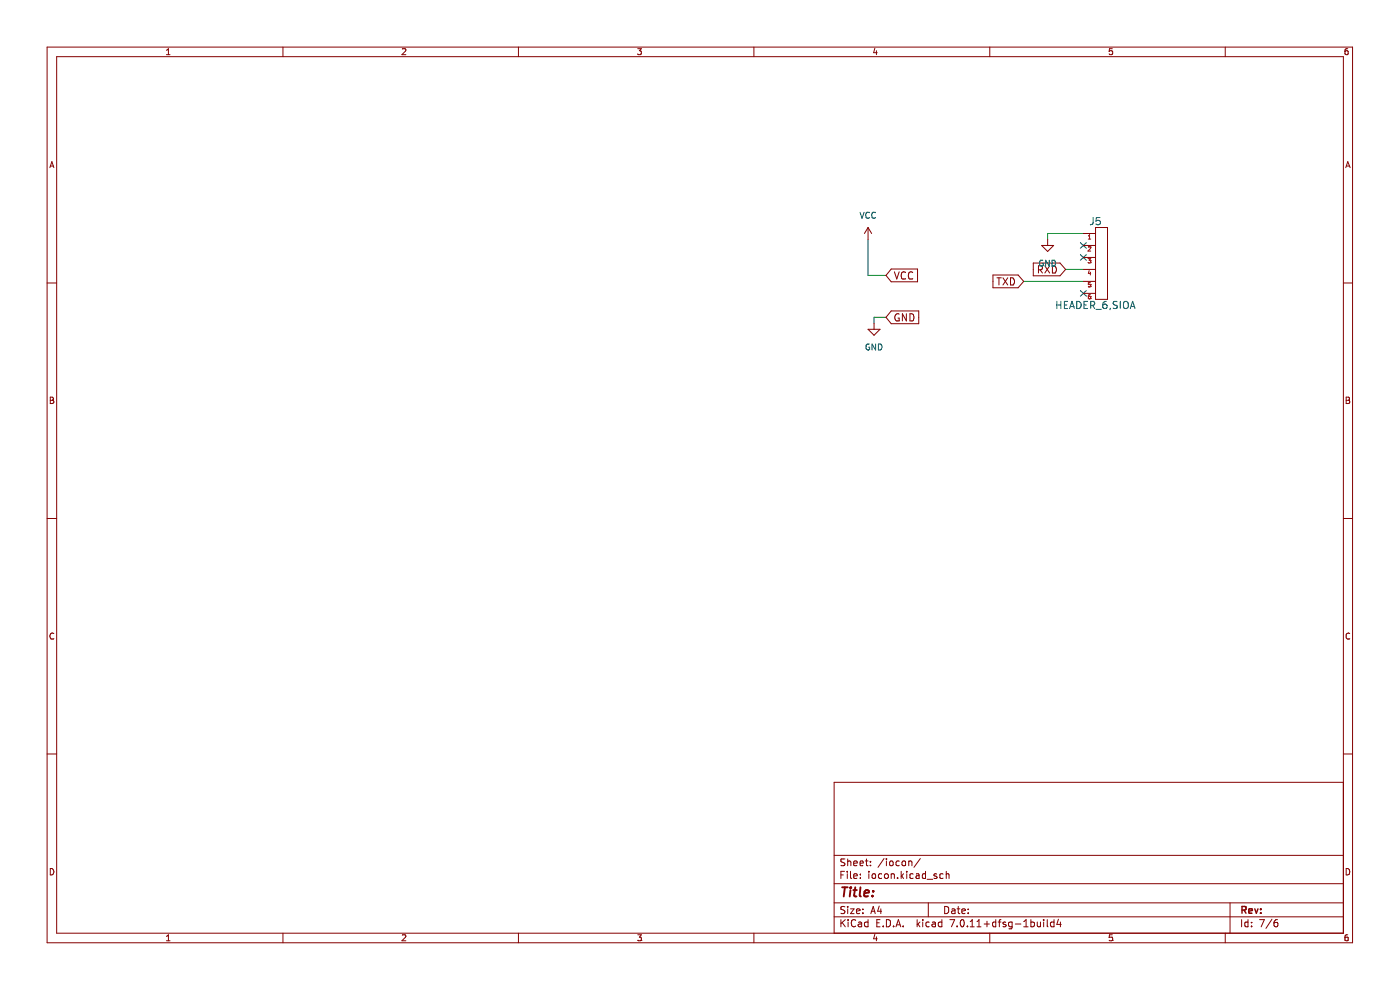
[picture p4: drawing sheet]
(kicad_sch (version 20230121) (generator eeschema)

 (paper "A4")

 (lib_symbols
  (symbol "power:GND" (power) (pin_names (offset 0)) (in_bom yes) (on_board yes)
   (property "Reference" "#PWR" (at 0 -6.35 0) (effects (font (size 1.27 1.27)) hide))
   (property "Value" "GND" (at 0 -3.81 0) (effects (font (size 1.27 1.27))))
   (property "Footprint" "" (at 0 0 0) (effects (font (size 1.27 1.27)) hide))
   (property "Datasheet" "" (at 0 0 0) (effects (font (size 1.27 1.27)) hide))
   (symbol "GND_0_1"
    (polyline (pts (xy 0 0) (xy 0 -1.27) (xy 1.27 -1.27) (xy 0 -2.54) (xy -1.27 -1.27) (xy 0 -1.27)) (stroke (width 0) (type default)) (fill (type none))))
   (symbol "GND_1_1"
    (pin power_in line (at 0 0 270) (length 0) hide (name "GND" (effects (font (size 1.27 1.27)))) (number "1" (effects (font (size 1.27 1.27)))))))
  (symbol "power:VCC" (power) (pin_names (offset 0)) (in_bom yes) (on_board yes)
   (property "Reference" "#PWR" (at 0 -3.81 0) (effects (font (size 1.27 1.27)) hide))
   (property "Value" "VCC" (at 0 3.81 0) (effects (font (size 1.27 1.27))))
   (property "Footprint" "" (at 0 0 0) (effects (font (size 1.27 1.27)) hide))
   (property "Datasheet" "" (at 0 0 0) (effects (font (size 1.27 1.27)) hide))
   (symbol "VCC_0_1"
    (polyline (pts (xy -0.762 1.27) (xy 0 2.54)) (stroke (width 0) (type default)) (fill (type none)))
    (polyline (pts (xy 0 0) (xy 0 2.54)) (stroke (width 0) (type default)) (fill (type none)))
    (polyline (pts (xy 0 2.54) (xy 0.762 1.27)) (stroke (width 0) (type default)) (fill (type none))))
   (symbol "VCC_1_1"
    (pin power_in line (at 0 0 90) (length 0) hide (name "VCC" (effects (font (size 1.27 1.27)))) (number "1" (effects (font (size 1.27 1.27)))))))
  (symbol "takep6809-rescue:HEADER_6" (pin_names (offset 0)) (in_bom yes) (on_board yes)
   (property "Reference" "J" (at 0 8.89 0) (effects (font (size 1.524 1.524))))
   (property "Value" "HEADER_6" (at 0 -8.89 0) (effects (font (size 1.524 1.524))))
   (property "Footprint" "" (at 0 0 0) (effects (font (size 1.524 1.524))))
   (property "Datasheet" "" (at 0 0 0) (effects (font (size 1.524 1.524))))
   (symbol "HEADER_6_0_1"
    (rectangle (start 2.54 7.62) (end 0 -7.62) (stroke (width 0) (type default)) (fill (type none))))
   (symbol "HEADER_6_1_1"
    (pin passive line (at -2.54 6.35 0) (length 2.54) (name "~" (effects (font (size 1.27 1.27)))) (number "1" (effects (font (size 0.889 0.889)))))
    (pin passive line (at -2.54 3.81 0) (length 2.54) (name "~" (effects (font (size 1.27 1.27)))) (number "2" (effects (font (size 0.889 0.889)))))
    (pin passive line (at -2.54 1.27 0) (length 2.54) (name "~" (effects (font (size 1.27 1.27)))) (number "3" (effects (font (size 0.889 0.889)))))
    (pin passive line (at -2.54 -1.27 0) (length 2.54) (name "~" (effects (font (size 1.27 1.27)))) (number "4" (effects (font (size 0.889 0.889)))))
    (pin passive line (at -2.54 -3.81 0) (length 2.54) (name "~" (effects (font (size 1.27 1.27)))) (number "5" (effects (font (size 0.889 0.889)))))
    (pin passive line (at -2.54 -6.35 0) (length 2.54) (name "~" (effects (font (size 1.27 1.27)))) (number "6" (effects (font (size 0.889 0.889))))))))


 (no_connect (at 229.87 52.07))
 (no_connect (at 229.87 54.61))
 (no_connect (at 229.87 62.23))

 (wire (pts (xy 184.15 58.42) (xy 187.96 58.42)) (stroke (width 0) (type default)))
 (wire (pts (xy 185.42 67.31) (xy 185.42 68.58)) (stroke (width 0) (type default)))
 (wire (pts (xy 226.06 57.15) (xy 229.87 57.15)) (stroke (width 0) (type default)))
 (wire (pts (xy 222.25 49.53) (xy 222.25 50.8)) (stroke (width 0) (type default)))
 (wire (pts (xy 187.96 67.31) (xy 185.42 67.31)) (stroke (width 0) (type default)))
 (wire (pts (xy 222.25 49.53) (xy 229.87 49.53)) (stroke (width 0) (type default)))
 (wire (pts (xy 184.15 50.8) (xy 184.15 58.42)) (stroke (width 0) (type default)))
 (wire (pts (xy 217.17 59.69) (xy 229.87 59.69)) (stroke (width 0) (type default)))

 (global_label "VCC" (shape input) (at 187.96 58.42 0) (fields_autoplaced) (effects (font (size 1.524 1.524)) (justify left))
  (property "Intersheetrefs" "${INTERSHEET_REFS}" (at 187.96 58.42 0) (effects (font (size 1.27 1.27)) hide))
  (property "シート間のリファレンス" "${INTERSHEET_REFS}" (at 54.61 -21.59 0) (effects (font (size 1.27 1.27)) hide)))
 (global_label "TXD" (shape input) (at 217.17 59.69 180) (fields_autoplaced) (effects (font (size 1.524 1.524)) (justify right))
  (property "Intersheetrefs" "${INTERSHEET_REFS}" (at 210.2367 59.69 0) (effects (font (size 1.27 1.27)) (justify right) hide))
  (property "シート間のリファレンス" "${INTERSHEET_REFS}" (at 217.17 61.7651 0) (effects (font (size 1.27 1.27)) (justify right) hide)))
 (global_label "GND" (shape input) (at 187.96 67.31 0) (fields_autoplaced) (effects (font (size 1.524 1.524)) (justify left))
  (property "Intersheetrefs" "${INTERSHEET_REFS}" (at 187.96 67.31 0) (effects (font (size 1.27 1.27)) hide))
  (property "シート間のリファレンス" "${INTERSHEET_REFS}" (at 54.61 -21.59 0) (effects (font (size 1.27 1.27)) hide)))
 (global_label "RXD" (shape input) (at 226.06 57.15 180) (fields_autoplaced) (effects (font (size 1.524 1.524)) (justify right))
  (property "Intersheetrefs" "${INTERSHEET_REFS}" (at 218.7638 57.15 0) (effects (font (size 1.27 1.27)) (justify right) hide))
  (property "シート間のリファレンス" "${INTERSHEET_REFS}" (at 226.06 59.2251 0) (effects (font (size 1.27 1.27)) (justify right) hide)))

 (symbol (lib_id "power:GND") (at 185.42 68.58 0) (unit 1) (in_bom yes) (on_board yes) (dnp no) (fields_autoplaced)
  (property "Reference" "#PWR032" (at 185.42 74.93 0) (effects (font (size 1.27 1.27)) hide))
  (property "Value" "GND" (at 185.42 73.66 0) (effects (font (size 1.27 1.27))))
  (property "Footprint" "" (at 185.42 68.58 0) (effects (font (size 1.27 1.27)) hide))
  (property "Datasheet" "" (at 185.42 68.58 0) (effects (font (size 1.27 1.27)) hide)) (pin "1"))

 (symbol (lib_id "takep6809-rescue:HEADER_6") (at 232.41 55.88 0) (unit 1) (in_bom yes) (on_board yes) (dnp no)
  (property "Reference" "J5" (at 232.41 46.99 0) (effects (font (size 1.524 1.524))))
  (property "Value" "HEADER_6,SIOA" (at 232.41 64.77 0) (effects (font (size 1.524 1.524))))
  (property "Footprint" "Connector_PinHeader_2.54mm:PinHeader_1x06_P2.54mm_Horizontal" (at 232.41 55.88 0) (effects (font (size 1.524 1.524)) hide))
  (property "Datasheet" "" (at 232.41 55.88 0) (effects (font (size 1.524 1.524)))) (pin "1") (pin "2") (pin "3") (pin "4") (pin "5") (pin "6"))

 (symbol (lib_id "power:GND") (at 222.25 50.8 0) (unit 1) (in_bom yes) (on_board yes) (dnp no) (fields_autoplaced)
  (property "Reference" "#PWR013" (at 222.25 57.15 0) (effects (font (size 1.27 1.27)) hide))
  (property "Value" "GND" (at 222.25 55.88 0) (effects (font (size 1.27 1.27))))
  (property "Footprint" "" (at 222.25 50.8 0) (effects (font (size 1.27 1.27)) hide))
  (property "Datasheet" "" (at 222.25 50.8 0) (effects (font (size 1.27 1.27)) hide)) (pin "1"))

 (symbol (lib_id "power:VCC") (at 184.15 50.8 0) (unit 1) (in_bom yes) (on_board yes) (dnp no) (fields_autoplaced)
  (property "Reference" "#PWR026" (at 184.15 54.61 0) (effects (font (size 1.27 1.27)) hide))
  (property "Value" "VCC" (at 184.15 45.72 0) (effects (font (size 1.27 1.27))))
  (property "Footprint" "" (at 184.15 50.8 0) (effects (font (size 1.27 1.27)) hide))
  (property "Datasheet" "" (at 184.15 50.8 0) (effects (font (size 1.27 1.27)) hide)) (pin "1")))
